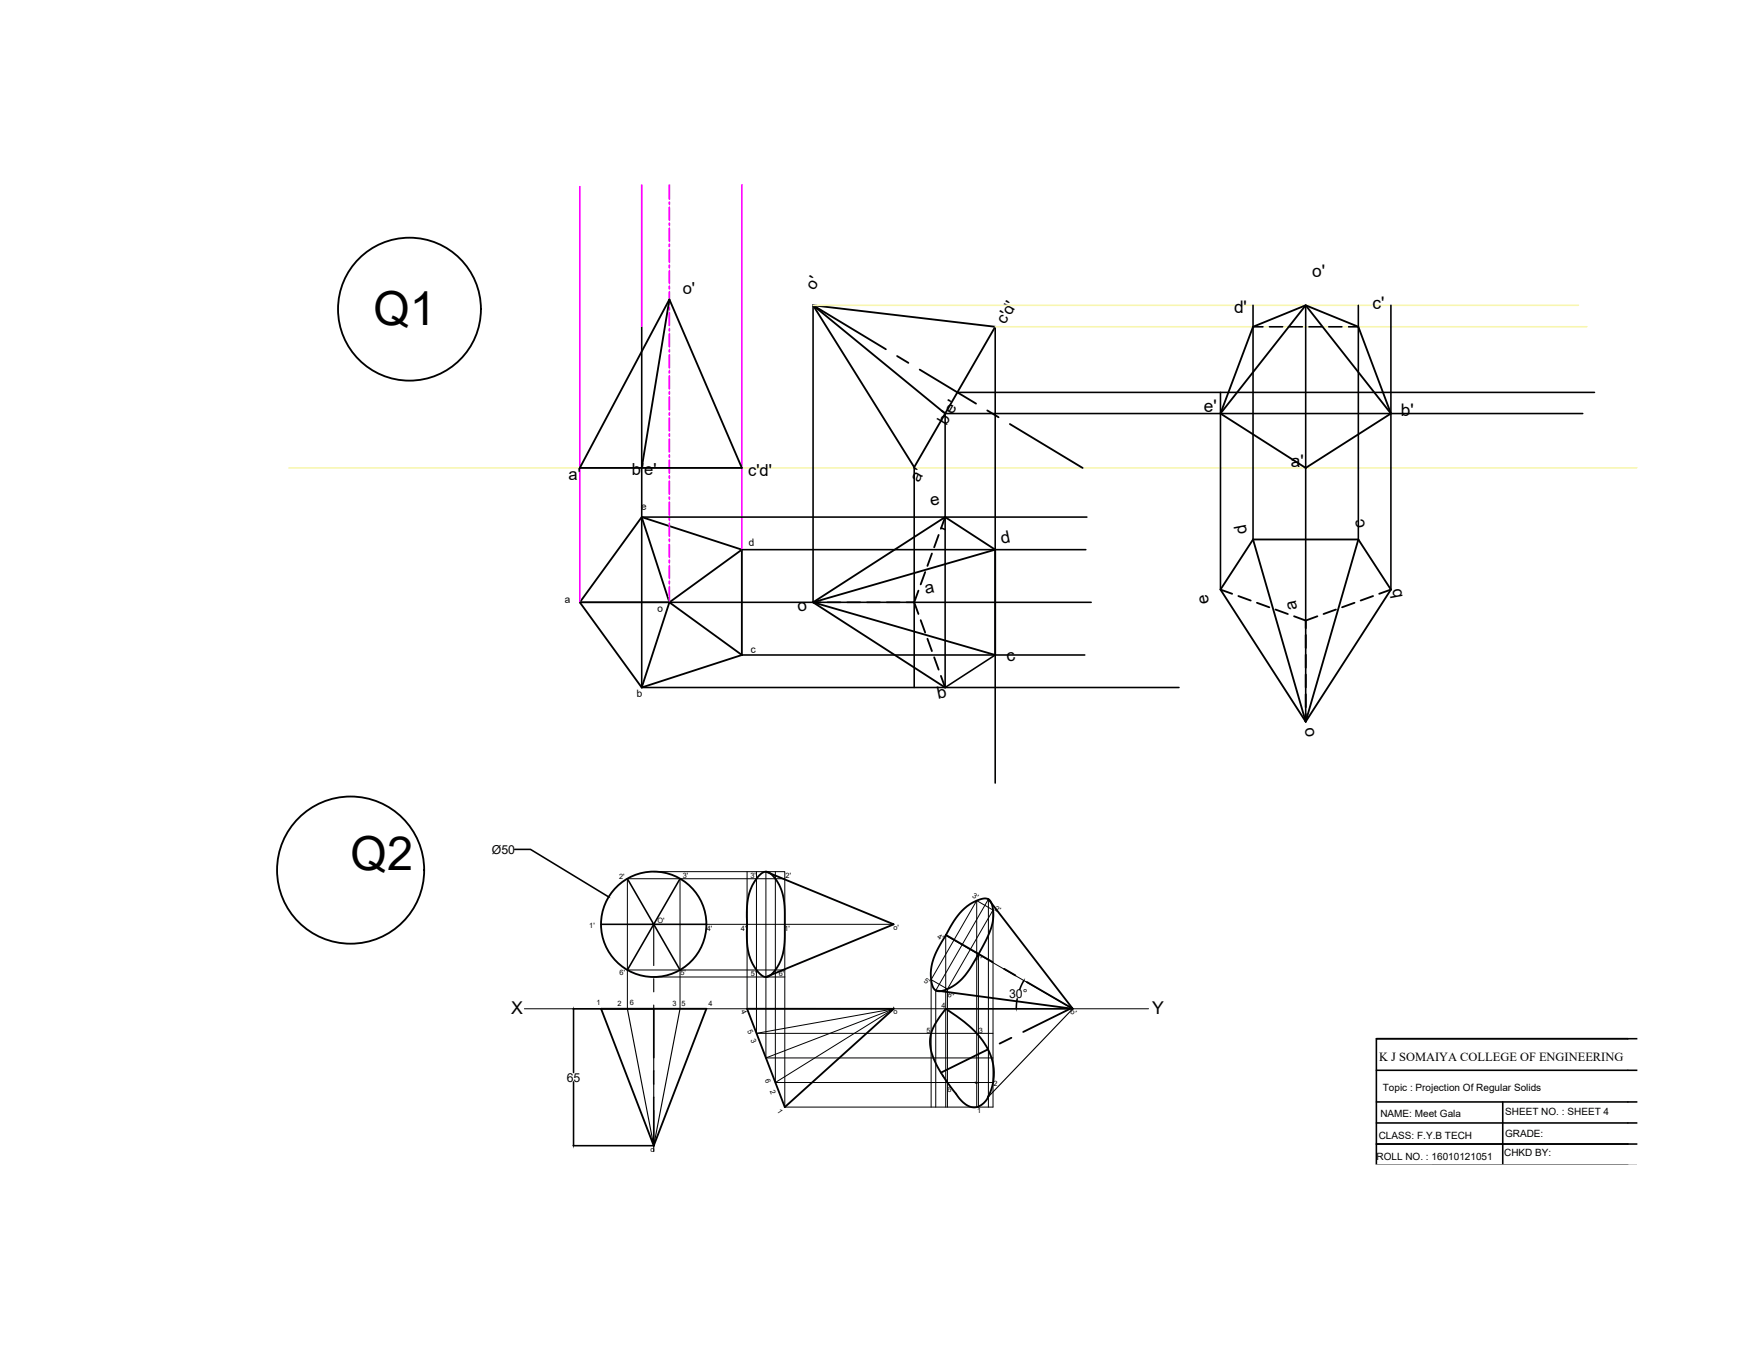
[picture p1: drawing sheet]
<svg xmlns="http://www.w3.org/2000/svg" width="279mm" height="216mm" viewBox="0 0 279 216" stroke-linecap="round" stroke-linejoin="round" font-family="sans-serif">
<!-- layer: 0 -->
<g fill="none" stroke="#000" stroke-width=".3">
<path d="M107.2 48l11.7 26.9h-26zM107.2 48l-4.4 26.9M130.3 48.9l29.1 3.4-12.9 22.5zM141.9 55.9l-11.6-7 21.1 17.3M143.7 57l1.8 1.1M147.3 59.2l9.1 5.4M200.7 52.3l8.5-3.4 8.4 3.4 5.2 13.9-13.6 8.7-13.7-8.7zM158.2 65.7l1.8 1.1M161.8 67.9l11.6 7M195.5 66.2l13.7-17.3 13.6 17.3M102.8 82.8l16.1 5.2v16.9l-16.1 5.2-9.9-13.6zM102.8 82.8l4.4 13.7 11.7-8.5"/>
<path d="M130.3 96.5l21.1-13.7 8 5.2v16.9zM147.1 94.6l-.6 1.9 .6 1.8M147.5 99.3l.7 2M148.2 91.6l-.7 2M149.3 88.6l-.7 2M150.4 85.7l-.7 2M151.4 82.8l-.7 1.9M159.4 88l-29.1 8.5 21.1 13.6-.7-1.9M195.5 94.4l1.9 .7M198.4 95.5l2 .7M200.7 86.4l8.5 29.2 13.6-21.2M200.7 86.4l-5.2 8 13.7 21.2 8.4-29.2"/>
<path d="M200.7 86.4h16.9M201.4 96.5l1.9 .8M204.3 97.6l2 .7M207.3 98.7l1.9 .7 1.9-.7M214 97.6l-2 .7M217 96.5l-2 .8M217.6 86.4l5.2 8M220 95.5l-2 .7M222.8 94.4l-1.8 .7M118.9 104.9l-11.7-8.4-4.4 13.6M148.6 102.3l.7 2M149.7 105.3l.7 2"/>
<path d="M122.7 139.6l20.5 8.4-20.5 8.5M121.5 140.4a1.34 1.34 0 0 1 1.2-.8 1.34 1.34 0 0 1 1.2 .8 8.3 8.3 0 0 1 1.8 5.9v.6a23 23 0 0 1-.3 6.1 5.5 5.5 0 0 1-2.4 3.4 1.43 1.43 0 0 1-1.5-.7 8.3 8.3 0 0 1-1.9-5.9l.1-1.8a12.2 12.2 0 0 1 .6-5.7l.6-1.1zM151.7 149.8l7.3 4.3M154.1 145.9a5.6 5.6 0 0 1 4-2 1.35 1.35 0 0 1 .9 1.3 8.2 8.2 0 0 1-1.3 5.9l-.4 .8a18.3 18.3 0 0 1-3.7 5.4l-.5 .4a4.3 4.3 0 0 1-3 1 1.66 1.66 0 0 1-.9-1.6 8.8 8.8 0 0 1 1.7-6.3l.6-1a15.8 15.8 0 0 1 2.6-3.9zM158.3 144l13.6 17.6-22-3M160.9 155.2l1.8 1M164.5 157.3l7.4 4.3M96.3 161.6h16.9l-8.5 21.9zM119.7 161.6h23.5l-17.5 15.7zM156.3 173.4l.2 .1M158.3 168.1l-7.6 3.7M158.3 175.5a2.4 2.4 0 0 1-1.9 1.8 2.4 2.4 0 0 1-2.4-1 24.4 24.4 0 0 1-4.7-7.6 5.7 5.7 0 0 1 .9-5.2l1.3-1.9a18.3 18.3 0 0 1 6.5 6 8.3 8.3 0 0 1 .3 8.1"/>
<path d="M162 166.2l-1.9 .9M171.4 161.6l-7.5 3.7"/>
<circle cx="65.6" cy="49.5" r="11.4"/>
<circle cx="56.2" cy="139.4" r="11.8"/>
<circle cx="104.7" cy="148" r="8.4"/>
</g>
<path d="M130.3 48.9h122.6M159.4 52.3h94.9M46.3 74.9h216.2" fill="none" stroke="#f8f6b0" stroke-width=".25"/>
<g fill="none" stroke="#000" stroke-width=".25">
<path d="M102.8 52.3v57.8h86.1M130.3 48.9v47.6M159.4 52.3v73.1M200.7 48.9v37.5M200.7 52.3h1.6M203.4 52.3h2.1M206.5 52.3h2.2M209.2 48.9v66.7M209.7 52.3h2.1M212.9 52.3h2.1M216 52.3h1.6M217.6 48.9v37.5"/>
<path d="M222.8 48.9v45.5M146.5 74.8v35.3M153.4 62.8h102M195.5 62.8v31.6M253.6 66.2h-102.2v43.9l8-5.2M92.9 96.5h81.9M102.8 82.8h71.3M118.9 88h55.1M150.8 84.6l.6 .2M118.9 104.9h54.9M82.5 136h2.5l12.5 7.6M100.5 140.7l4.2 7.3h-8.4"/>
<path d="M100.5 155.4l4.2-7.4 4.2 7.4M104.7 148h.1M104.7 148v.1M108.9 140.7l-4.2 7.3h8.5M163 160l-.2 1.5M164 157.1l-.6 1.4M91.8 161.6h12.9M91.9 161.6v10.2M91.9 173.3v10.1M104.7 161.6v7.8M104.7 171.5v2.1M104.7 175.7v7.9"/>
<path d="M151.5 161.6h20.4M220.5 179.9h42M220.5 176.5h42M220.5 171.4h42M220.5 166.4h42M240.7 176.5v10.1M260.8 166.4h-40.3v20.2h40.3M91.8 183.5h12.9M220.5 183.2h42M220.6 186.7h41.9M229.6 186.6v.1"/>
</g>
<g fill="none" stroke="#f0f" stroke-width=".25">
<path d="M92.9 29.9v66.6M102.8 29.4v22.9M107.2 29.4v2.5M107.2 32.3v.5M107.2 33.2v2.1M107.2 35.7v.4M107.2 36.6v2.1M107.2 39.1v.4M107.2 39.9v2.1M118.9 29.4v58.6M107.2 42.5v.4M107.2 43.3v2.1"/>
<path d="M107.2 45.8v.5M107.2 46.7v2.1M107.2 49.2v.4M107.2 50.1v2.1M107.2 52.6v.4M107.2 53.4v2.1M107.2 56v.4M107.2 56.8v2.1M107.2 59.3v.5M107.2 60.2v2.1M107.2 62.7v.4M107.2 63.6v2.1"/>
<path d="M107.2 66.1v.4M107.2 66.9v2.1M107.2 69.5v.4M107.2 70.3v2.1M107.2 72.8v.5M107.2 73.7v2.1M107.2 76.2v.4M107.2 77.1v2.1M107.2 79.6v.4M107.2 80.4v2.1M107.2 83v.4M107.2 83.8v2.1"/>
<path d="M107.2 86.3v.5M107.2 87.2v2.1M107.2 89.7v.4M107.2 90.5v2.2M107.2 93.1v.4M107.2 93.9v2.6"/>
</g>
<g fill="none" stroke="#000" stroke-width=".16">
<path d="M104.7 139.6h21v37.7h33.4v-31.5M119.7 139.6v22M121.2 139.6v25.9M122.7 139.6v29.8M124.2 139.6v33.8M100.5 155.4h25.3M104.7 156.5h21.1M108.9 140.7v20.9M113.2 148h30M125.7 140.7h-25.2v20.9M149.2 156.9v20.4M151.8 158.4v18.9"/>
<path d="M156.5 144.2l2.6 1.6-7.3 12.6-2.6-1.5M156.5 144.2l-7.3 12.7M156.5 144.2v33.1M156.7 152.8v24.5M84 161.6h100M121.2 165.5l22-3.9-19 11.8M121.2 165.5h37.9M122.7 169.4h36.4M124.2 173.4h34.9M143.2 161.3v.3l-20.5 7.8M149.9 177.3v-18.7l8.4-14.6v33.3M171.9 161.6l-20.4-11.8v27.5"/>
</g>
<path d="M104.7 148v6.6M104.7 156.8v2.1M100.5 161.6l4.2 21.9 4.2-21.9M104.7 161v10.5M104.7 173.6v2.1M104.7 177.8v6.6M157 177.1l-.3 .2M171.9 161.6l-13.6 14.1" fill="none" stroke="#000" stroke-width=".18"/>
<path d="M17.1 29.4h245.4v157.3h-245.4z" fill="none" stroke="#fff" stroke-width=".3"/>
<g font-size="7.5">
<text x="59.8" y="52">Q1</text>
<text x="56.2" y="139.4">Q2</text>
</g>
<g font-size="2.8">
<text x="210.2" y="44.4">o'</text>
<text x="197.7" y="50.1">d'</text>
<text x="219.9" y="49.6">c'</text>
<text x="192.9" y="66">e'</text>
<text x="224.4" y="66.6">b'</text>
<text x="206.8" y="74.8">a'</text>
<text x="81.9" y="162.4">X</text>
<text x="184.6" y="162.4">Y</text>
</g>
<g font-size="2.7">
<text x="109.4" y="47">o'</text>
<text x="130.5" y="46.6" transform="rotate(-60 130.5 46.6)">o'</text>
<text x="161" y="52.1" transform="rotate(-60 161 52.1)">c'd'</text>
<text x="151.6" y="68.2" transform="rotate(-60 151.6 68.2)">b'e'</text>
<text x="91.1" y="76.9">a'</text>
<text x="101.2" y="76.1">b'e'</text>
<text x="119.8" y="76.2">c'd'</text>
<text x="147.2" y="77.4" transform="rotate(-60 147.2 77.4)">a'</text>
<text x="149.2" y="81" transform="rotate(-11 149.2 81)">e</text>
<text x="160.5" y="87.1" transform="rotate(-11 160.5 87.1)">d</text>
<text x="199.8" y="85.3" transform="rotate(-101 199.8 85.3)">d</text>
<text x="218.7" y="84.5" transform="rotate(-101 218.7 84.5)">c</text>
<text x="148.3" y="95.2" transform="rotate(-11 148.3 95.2)">a</text>
<text x="224.7" y="95.5" transform="rotate(-101 224.7 95.5)">b</text>
<text x="127.9" y="98" transform="rotate(-11 127.9 98)">o</text>
<text x="193.7" y="96.6" transform="rotate(-101 193.7 96.6)">e</text>
<text x="207.9" y="97.5" transform="rotate(-101 207.9 97.5)">a</text>
<text x="161.4" y="106" transform="rotate(-11 161.4 106)">c</text>
<text x="150.3" y="112" transform="rotate(-11 150.3 112)">b</text>
<text x="210.7" y="117.9" transform="rotate(-101 210.7 117.9)">o</text>
</g>
<g font-size="2">
<text x="78.8" y="136.7">Ø50</text>
<text x="161.7" y="159.9">30°</text>
<text x="90.8" y="173.2">65</text>
<text x="220.9" y="169.9">K J SOMAIYA COLLEGE OF ENGINEERING</text>
</g>
<g font-size="1.6">
<text x="102.7" y="81.6" transform="rotate(-2 102.7 81.6)">e</text>
<text x="120" y="87.4" transform="rotate(-2 120 87.4)">d</text>
<text x="90.5" y="96.6" transform="rotate(-2 90.5 96.6)">a</text>
<text x="105.3" y="98" transform="rotate(-2 105.3 98)">o</text>
<text x="120.3" y="104.6" transform="rotate(-2 120.3 104.6)">c</text>
<text x="102" y="111.7" transform="rotate(-2 102 111.7)">b</text>
<text x="221.1" y="178.9">NAME: Meet Gala</text>
<text x="221.5" y="174.8">Topic : Projection Of Regular Solids</text>
<text x="241.1" y="178.6">SHEET NO. : SHEET 4</text>
<text x="220.5" y="185.8">ROLL NO. : 16010121051</text>
<text x="220.9" y="182.4">CLASS: F.Y.B TECH</text>
<text x="241" y="185.2">CHKD BY:</text>
<text x="241.1" y="182.1">GRADE:</text>
</g>
<g font-size="1.2">
<text x="99.2" y="140.7">2'</text>
<text x="109.4" y="140.7">3'</text>
<text x="120.2" y="140.6">3'</text>
<text x="125.9" y="140.6">2'</text>
<text x="155.7" y="143.6" transform="rotate(30 155.7 143.6)">3'</text>
<text x="94.4" y="148.6">1'</text>
<text x="105.3" y="147.9">O'</text>
<text x="113.2" y="149.1">4'</text>
<text x="118.7" y="149.2">4'</text>
<text x="125.7" y="149">1'</text>
<text x="143.1" y="148.9">o'</text>
<text x="159.3" y="145.7" transform="rotate(30 159.3 145.7)">2'</text>
<text x="150.1" y="150.3" transform="rotate(30 150.1 150.3)">4'</text>
<text x="156.2" y="153.7" transform="rotate(30 156.2 153.7)">1'</text>
<text x="95.6" y="161">1</text>
<text x="98.9" y="161.1">2</text>
<text x="99.3" y="156.2">6'</text>
<text x="100.9" y="161">6</text>
<text x="107.7" y="161.2">3</text>
<text x="109" y="156.2">5'</text>
<text x="109.2" y="161.2">5</text>
<text x="113.5" y="161.2">4</text>
<text x="118.7" y="161.9" transform="rotate(67 118.7 161.9)">4</text>
<text x="120.3" y="156.3">5'</text>
<text x="124.8" y="156.4">6'</text>
<text x="147.9" y="157.3" transform="rotate(30 147.9 157.3)">5'</text>
<text x="150.8" y="161.4">4</text>
<text x="151.8" y="159.6" transform="rotate(30 151.8 159.6)">6'</text>
<text x="119.7" y="165.1" transform="rotate(63 119.7 165.1)">5</text>
<text x="120.2" y="166.6" transform="rotate(66 120.2 166.6)">3</text>
<text x="143.1" y="162.4">o</text>
<text x="148.4" y="165.4">5</text>
<text x="156.8" y="165.4">3</text>
<text x="171.4" y="162.3" transform="rotate(30 171.4 162.3)">o'</text>
<text x="122.5" y="172.9" transform="rotate(67 122.5 172.9)">6</text>
<text x="159.2" y="174">2</text>
<text x="123.3" y="174.7" transform="rotate(68 123.3 174.7)">2</text>
<text x="124.4" y="177.9" transform="rotate(56 124.4 177.9)">1</text>
<text x="151.8" y="175">6</text>
<text x="156.6" y="178.2">1</text>
<text x="104.2" y="184.4">o</text>
</g>
</svg>
